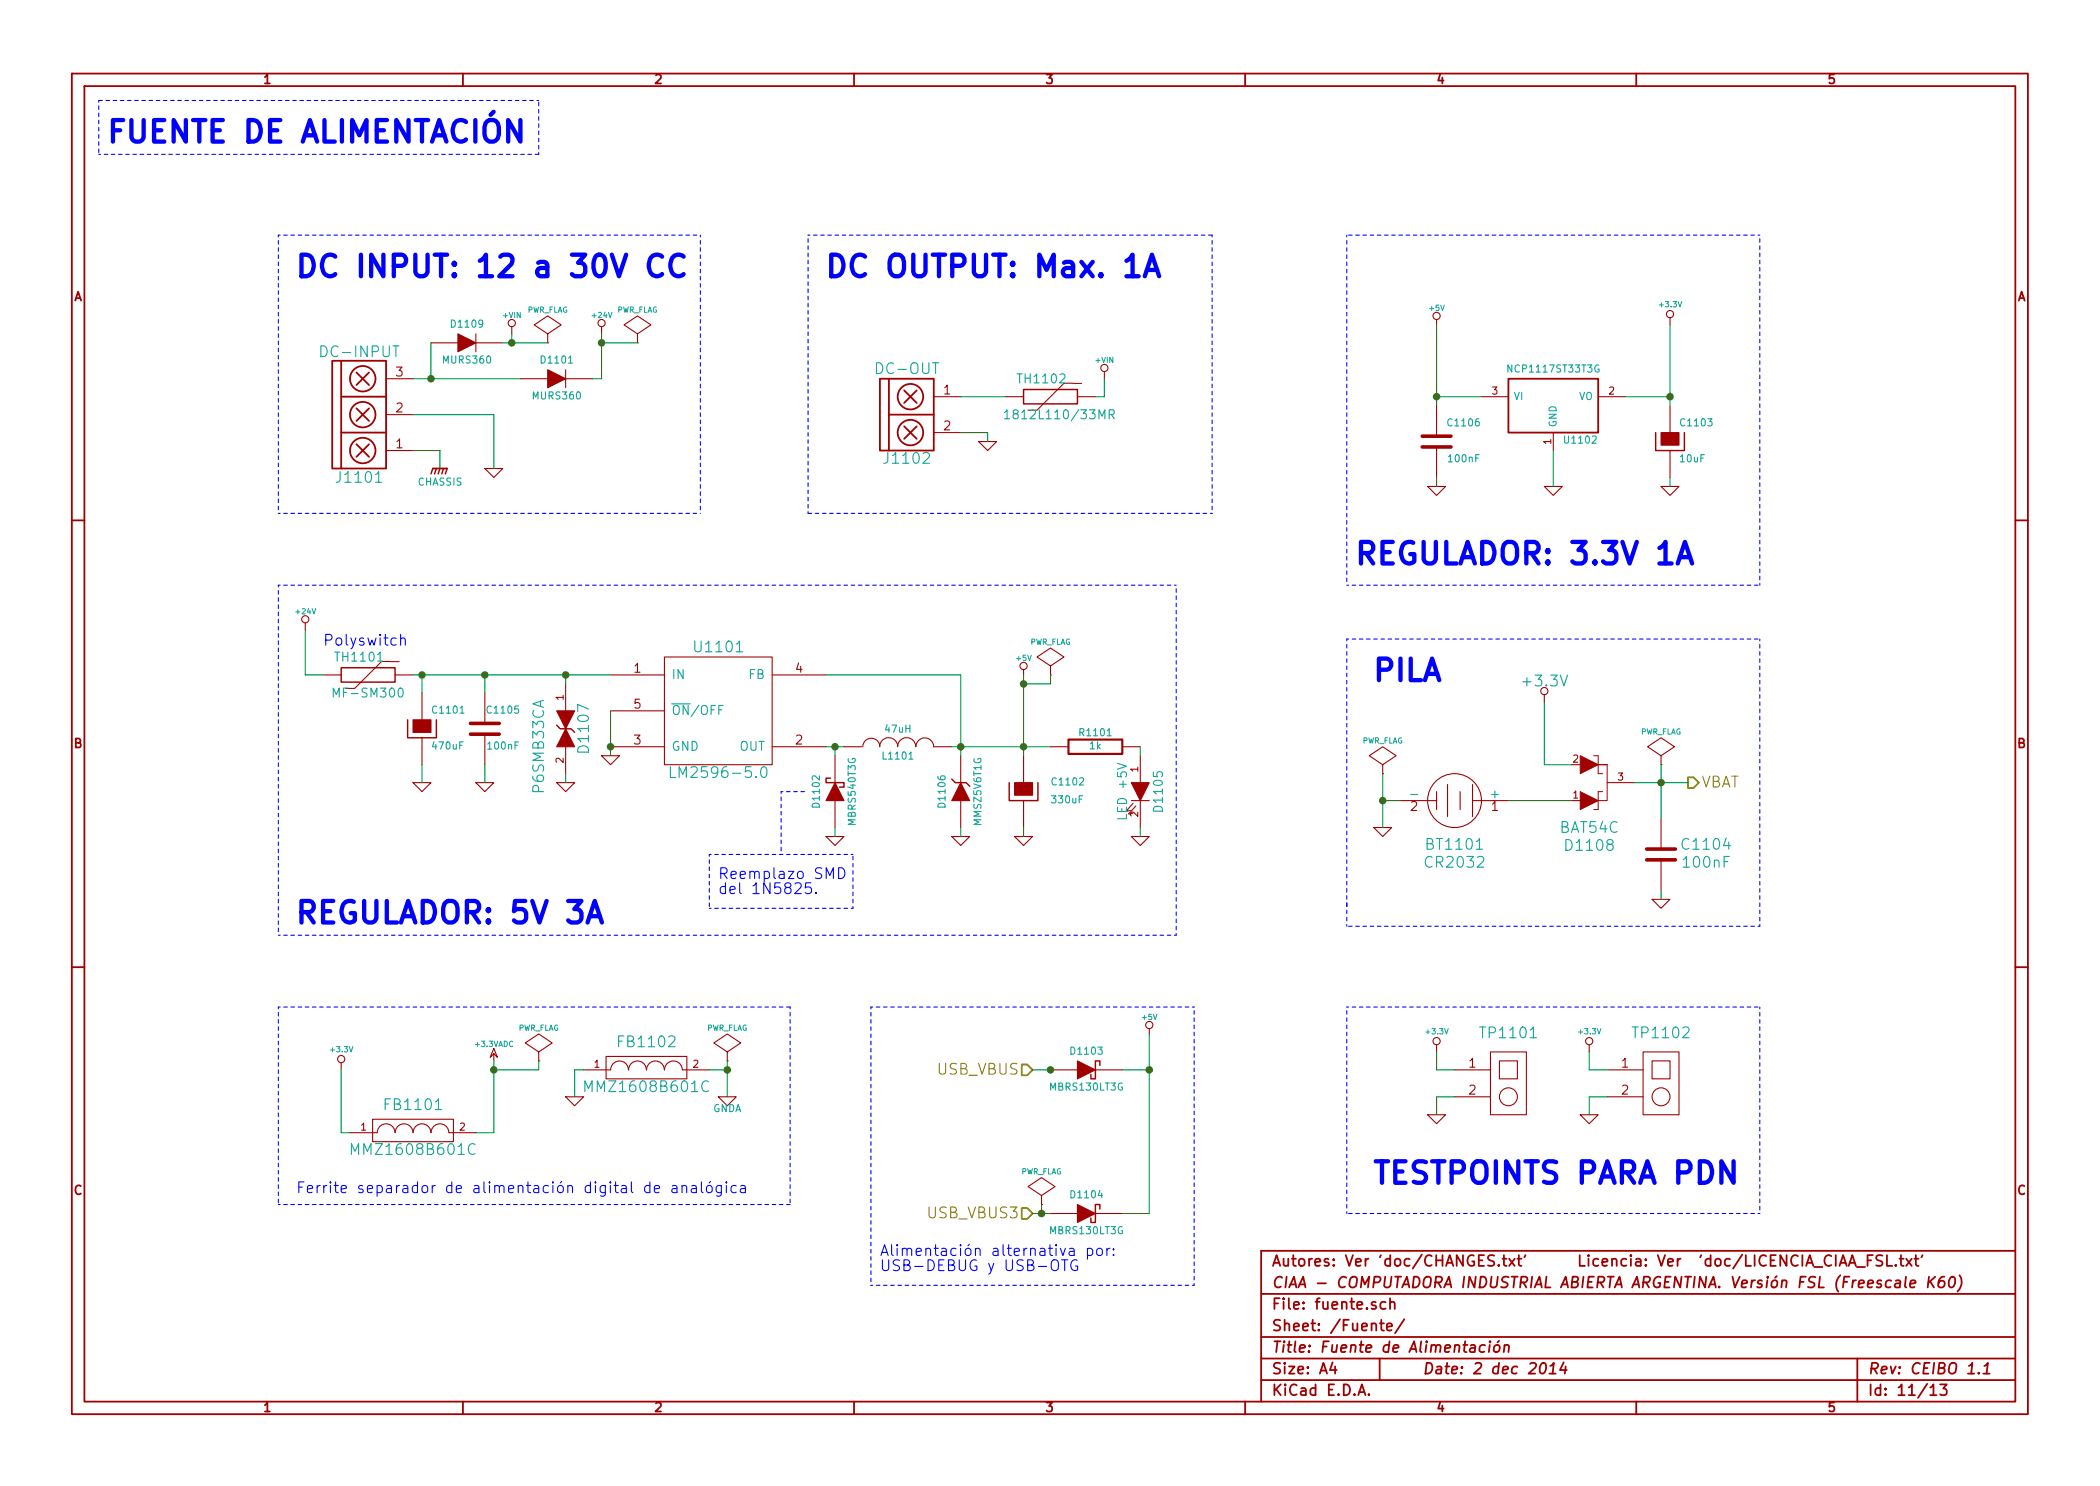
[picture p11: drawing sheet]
EESchema Schematic File Version 2
LIBS:CIAAK60LIB
EELAYER 27 0
EELAYER END
$Descr A4 11693 8268
encoding utf-8
Sheet 11 13
Title "Fuente de Alimentación"
Date "2 dec 2014"
Rev "CEIBO 1.1"
Comp "CIAA - COMPUTADORA INDUSTRIAL ABIERTA ARGENTINA. Versión FSL (Freescale K60)"
Comment1 "Autores: Ver 'doc/CHANGES.txt'      Licencia: Ver  'doc/LICENCIA_CIAA_FSL.txt'"
Comment2 ""
Comment3 ""
Comment4 ""
$EndDescr
$Comp
L LM2596-5.0 U1101
U 1 1
P 4000 3950
F 0 "U1101" H 4000 4300 60  0000 C CNN
F 1 "LM2596-5.0" H 4000 3600 60  0000 C CNN
F 2 "LM2596" H 4000 3950 60  0001 C CNN
F 3 "~" H 4000 3950 60  0000 C CNN
F 4 "IC REG BUCK 5V 3A TO263-5" H 4000 3950 60  0001 C CNN "Descripcion"
F 5 "Texas Instruments" H 4000 3950 60  0001 C CNN "Fabricante"
F 6 "LM2596SX-5.0/NOPB" H 4000 3950 60  0001 C CNN "Nro. parte"
F 7 "../datasheets/ic/lm2596.pdf" H 4000 3950 60  0001 C CNN "Path datasheet"
F 8 "LM2596SX-5.0/NOPBCT-ND" H 4000 3950 60  0001 C CNN "Digikey/Mouser"
F 9 "TO-263-6, D²Pak (5 Leads + Tab), TO-263BA" H 4000 3950 60  0001 C CNN "Footprint estandar"
	1    4000 3950
	1    0    0    -1  
$EndComp
$Comp
L CAPAPOL C1101
U 1 1
P 2350 4050
F 0 "C1101" H 2400 4150 40  0000 L CNN
F 1 "470uF" H 2400 3950 40  0000 L CNN
F 2 "c_elec_10x13_5" H 2450 3900 30  0001 C CNN
F 3 "~" H 2350 4050 300 0000 C CNN
F 4 "CAP ALUM 470UF 35V 20% SMD" H 2350 4050 60  0001 C CNN "Descripcion"
F 5 "Nichicon" H 2350 4050 60  0001 C CNN "Fabricante"
F 6 "UCL1V471MNL1GS" H 2350 4050 60  0001 C CNN "Nro. parte"
F 7 "~" H 2350 4050 60  0001 C CNN "Path datasheet"
F 8 "493-3961-1-ND" H 2350 4050 60  0001 C CNN "Digikey/Mouser"
	1    2350 4050
	1    0    0    -1  
$EndComp
$Comp
L GND #PWR0277
U 1 1
P 2750 2600
F 0 "#PWR0277" H 2750 2600 30  0001 C CNN
F 1 "GND" H 2750 2530 30  0001 C CNN
F 2 "" H 2750 2600 60  0000 C CNN
F 3 "" H 2750 2600 60  0000 C CNN
	1    2750 2600
	1    0    0    -1  
$EndComp
$Comp
L GND #PWR0278
U 1 1
P 2350 4350
F 0 "#PWR0278" H 2350 4350 30  0001 C CNN
F 1 "GND" H 2350 4280 30  0001 C CNN
F 2 "" H 2350 4350 60  0000 C CNN
F 3 "" H 2350 4350 60  0000 C CNN
	1    2350 4350
	1    0    0    -1  
$EndComp
$Comp
L GND #PWR0279
U 1 1
P 3400 4200
F 0 "#PWR0279" H 3400 4200 30  0001 C CNN
F 1 "GND" H 3400 4130 30  0001 C CNN
F 2 "" H 3400 4200 60  0000 C CNN
F 3 "" H 3400 4200 60  0000 C CNN
	1    3400 4200
	1    0    0    -1  
$EndComp
$Comp
L INDUCTOR L1101
U 1 1
P 5000 4150
F 0 "L1101" V 4950 4150 40  0000 C CNN
F 1 "47uH" V 5100 4150 40  0000 C CNN
F 2 "L_10x9.8_SMD" H 5000 4150 60  0001 C CNN
F 3 "~" H 5000 4150 60  0000 C CNN
F 4 "INDUCTOR POWER SHIELD 47UH SMD" H 5000 4150 60  0001 C CNN "Descripcion"
F 5 "Bourns Inc." H 5000 4150 60  0001 C CNN "Fabricante"
F 6 "SRN1060-470M" H 5000 4150 60  0001 C CNN "Nro. parte"
F 7 "~" H 5000 4150 60  0001 C CNN "Path datasheet"
F 8 "SRN1060-470MCT-ND" H 5000 4150 60  0001 C CNN "Digikey/Mouser"
F 9 "~" H 5000 4150 60  0001 C CNN "Footprint estandar"
	1    5000 4150
	0    -1   -1   0   
$EndComp
$Comp
L DIODE D1101
U 1 1
P 3100 2100
F 0 "D1101" H 3100 2200 40  0000 C CNN
F 1 "MURS360" H 3100 2000 40  0000 C CNN
F 2 "DO-214AB_SMC" H 3100 2100 60  0001 C CNN
F 3 "~" H 3100 2100 60  0001 C CNN
F 4 "DIODE ULTRAFAST 600V 3A SMC" H 3100 2100 60  0001 C CNN "Descripcion"
F 5 "ON Semiconductor" H 3100 2100 60  0001 C CNN "Fabricante"
F 6 "MURS360T3G" H 3100 2100 60  0001 C CNN "Nro. parte"
F 7 "../datasheet/passive/diode/MURS320T3-D.pdf" H 3100 2100 60  0001 C CNN "Path datasheet"
F 8 "MURS360T3GOSCT-ND" H 3100 2100 60  0001 C CNN "Digikey/Mouser"
F 9 "DO-214AB, SMC" H 3100 2100 60  0001 C CNN "Footprint estandar"
	1    3100 2100
	1    0    0    -1  
$EndComp
$Comp
L DIODESCH D1102
U 1 1
P 4650 4400
F 0 "D1102" H 4650 4500 40  0000 C CNN
F 1 "MBRS540T3G" H 4650 4300 40  0000 C CNN
F 2 "DO-214AB_SMC" H 4650 4400 60  0001 C CNN
F 3 "~" H 4650 4400 60  0000 C CNN
F 4 "DIODE SCHOTTKY 40V 5A SMC" H 4650 4400 60  0001 C CNN "Descripcion"
F 5 "ON Semiconductor" H 4650 4400 60  0001 C CNN "Fabricante"
F 6 "MBRS540T3G" H 4650 4400 60  0001 C CNN "Nro. parte"
F 7 "../datasheets/passive/diode/MBRS540T3-D.pdf" H 4650 4400 60  0001 C CNN "Path datasheet"
F 8 "MBRS540T3GOSCT-ND" H 4650 4400 60  0001 C CNN "Digikey/Mouser"
F 9 "DO-214AB, SMC" H 4650 4400 60  0001 C CNN "Footprint estandar"
	1    4650 4400
	0    -1   -1   0   
$EndComp
$Comp
L GND #PWR0280
U 1 1
P 4650 4650
F 0 "#PWR0280" H 4650 4650 30  0001 C CNN
F 1 "GND" H 4650 4580 30  0001 C CNN
F 2 "" H 4650 4650 60  0000 C CNN
F 3 "" H 4650 4650 60  0000 C CNN
	1    4650 4650
	1    0    0    -1  
$EndComp
$Comp
L CAPAPOL C1102
U 1 1
P 5700 4400
F 0 "C1102" H 5850 4450 40  0000 L CNN
F 1 "330uF" H 5850 4350 40  0000 L CNN
F 2 "c_elec_8x10" H 5800 4250 30  0001 C CNN
F 3 "~" H 5700 4400 300 0000 C CNN
F 4 "CAP ALUM 330UF 25V 20% SMD" H 5700 4400 60  0001 C CNN "Descripcion"
F 5 "Nichicon" H 5700 4400 60  0001 C CNN "Fabricante"
F 6 "UCW1E331MNL1GS" H 5700 4400 60  0001 C CNN "Nro. parte"
F 7 "~" H 5700 4400 60  0001 C CNN "Path datasheet"
F 8 "493-9422-1-ND" H 5700 4400 60  0001 C CNN "Digikey/Mouser"
	1    5700 4400
	1    0    0    -1  
$EndComp
$Comp
L GND #PWR0281
U 1 1
P 5700 4650
F 0 "#PWR0281" H 5700 4650 30  0001 C CNN
F 1 "GND" H 5700 4580 30  0001 C CNN
F 2 "" H 5700 4650 60  0000 C CNN
F 3 "" H 5700 4650 60  0000 C CNN
	1    5700 4650
	1    0    0    -1  
$EndComp
$Comp
L GND #PWR0282
U 1 1
P 8650 2700
F 0 "#PWR0282" H 8650 2700 30  0001 C CNN
F 1 "GND" H 8650 2630 30  0001 C CNN
F 2 "" H 8650 2700 60  0000 C CNN
F 3 "" H 8650 2700 60  0000 C CNN
	1    8650 2700
	1    0    0    -1  
$EndComp
$Comp
L CAPAPOL C1103
U 1 1
P 9300 2450
F 0 "C1103" H 9350 2550 40  0000 L CNN
F 1 "10uF" H 9350 2350 40  0000 L CNN
F 2 "c_1206POL" H 9400 2300 30  0001 C CNN
F 3 "~" H 9300 2450 300 0000 C CNN
F 4 "CAP TANT 10UF 6.3V 10% 1206" H 9300 2450 60  0001 C CNN "Descripcion"
F 5 "Kemet" H 9300 2450 60  0001 C CNN "Fabricante"
F 6 "T491A106K006AT7280" H 9300 2450 60  0001 C CNN "Nro. parte"
F 7 "../datasheets/passive/Capacitores/KEM_TC111_SPACE.pdf" H 9300 2450 60  0001 C CNN "Path datasheet"
F 8 "399-10116-1-ND" H 9300 2450 60  0001 C CNN "Digikey/Mouser"
F 9 "1206" H 9300 2450 60  0001 C CNN "Footprint estandar"
	1    9300 2450
	1    0    0    -1  
$EndComp
$Comp
L GND #PWR0283
U 1 1
P 9300 2700
F 0 "#PWR0283" H 9300 2700 30  0001 C CNN
F 1 "GND" H 9300 2630 30  0001 C CNN
F 2 "" H 9300 2700 60  0000 C CNN
F 3 "" H 9300 2700 60  0000 C CNN
	1    9300 2700
	1    0    0    -1  
$EndComp
Text HLabel 5750 6750 0    60   Input ~ 0
USB_VBUS3
$Comp
L DIODESCH D1104
U 1 1
P 6050 6750
F 0 "D1104" H 6050 6850 40  0000 C CNN
F 1 "MBRS130LT3G" H 6050 6650 40  0000 C CNN
F 2 "DO-214AA_SMB" H 6050 6750 60  0001 C CNN
F 3 "~" H 6050 6750 60  0000 C CNN
F 4 "DIODE SCHOTTKY 30V 2A SMB" H 6050 6750 60  0001 C CNN "Descripcion"
F 5 "ON Semiconductor" H 6050 6750 60  0001 C CNN "Fabricante"
F 6 "MBRS130LT3G" H 6050 6750 60  0001 C CNN "Nro. parte"
F 7 "../datasheets/passive/diode/MBRS130LT3-D.pdf" H 6050 6750 60  0001 C CNN "Path datasheet"
F 8 "MBRS130LT3GOSCT-ND" H 6050 6750 60  0001 C CNN "Digikey/Mouser"
F 9 "DO-214AA, SMB" H 6050 6750 60  0001 C CNN "Footprint estandar"
	1    6050 6750
	1    0    0    -1  
$EndComp
$Comp
L GND #PWR0284
U 1 1
P 3150 4350
F 0 "#PWR0284" H 3150 4350 30  0001 C CNN
F 1 "GND" H 3150 4280 30  0001 C CNN
F 2 "" H 3150 4350 60  0000 C CNN
F 3 "" H 3150 4350 60  0000 C CNN
	1    3150 4350
	1    0    0    -1  
$EndComp
$Comp
L THERMISTOR TH1101
U 1 1
P 2050 3750
F 0 "TH1101" V 2150 3800 50  0000 C CNN
F 1 "MF-SM300" V 1950 3750 50  0000 C CNN
F 2 "MF-SM300" H 2050 3750 60  0001 C CNN
F 3 "~" H 2050 3750 60  0000 C CNN
F 4 "FUSE RESETTABLE 3.0A HOLD SMD" H 2050 3750 60  0001 C CNN "Descripcion"
F 5 "Bourns Inc." H 2050 3750 60  0001 C CNN "Fabricante"
F 6 "MF-SM300-2" H 2050 3750 60  0001 C CNN "Nro. parte"
F 7 "../datasheet/passive/protect/mfsm.pdf" H 2050 3750 60  0001 C CNN "Path datasheet"
F 8 "MF-SM300-2CT-ND" H 2050 3750 60  0001 C CNN "Digikey/Mouser"
F 9 "~" H 2050 3750 60  0001 C CNN "Footprint estandar"
	1    2050 3750
	0    -1   -1   0   
$EndComp
$Comp
L TVS D1107
U 1 1
P 3150 4050
F 0 "D1107" H 3150 4150 60  0000 C CNN
F 1 "P6SMB33CA" H 3250 3900 60  0000 C CNN
F 2 "DO-214AA_SMB" H 3150 4050 60  0001 C CNN
F 3 "~" H 3150 4050 60  0000 C CNN
F 4 "TVS DIODE 28.2VWM 45.7VC SMB" H 3150 4050 60  0001 C CNN "Descripcion"
F 5 "Vishay Semiconductor Diodes Division" H 3150 4050 60  0001 C CNN "Fabricante"
F 6 "P6SMB33CA-E3/52" H 3150 4050 60  0001 C CNN "Nro. parte"
F 7 "../datasheets/passive/protect/P6SMB_Series.pdf" H 3150 4050 60  0001 C CNN "Path datasheet"
F 8 "P6SMB33CA-E3/52GICT-ND" H 3150 4050 60  0001 C CNN "Digikey/Mouser"
F 9 "DO-214AA, SMB" H 3150 4050 60  0001 C CNN "Footprint estandar"
	1    3150 4050
	0    1    1    0   
$EndComp
$Comp
L LED D1105
U 1 1
P 6350 4400
F 0 "D1105" H 6350 4500 50  0000 C CNN
F 1 "LED +5V" H 6350 4300 50  0000 C CNN
F 2 "LED-0603" H 6350 4400 60  0001 C CNN
F 3 "~" H 6350 4400 60  0000 C CNN
F 4 "LED ALG RED WTR CLR 0603 SMD" H 6350 4400 60  0001 C CNN "Descripcion"
F 5 "Everlight Electronics Co Ltd" H 6350 4400 60  0001 C CNN "Fabricante"
F 6 "QTLP600C7TR" H 6350 4400 60  0001 C CNN "Nro. parte"
F 7 "../datasheets/passive/ds300084.pdf" H 6350 4400 60  0001 C CNN "Path datasheet"
F 8 "1080-1400-1-ND" H 6350 4400 60  0001 C CNN "Digikey/Mouser"
F 9 "0603" H 6350 4400 60  0001 C CNN "Footprint estandar"
	1    6350 4400
	0    1    1    0   
$EndComp
$Comp
L R R1101
U 1 1
P 6100 4150
F 0 "R1101" V 6180 4150 40  0000 C CNN
F 1 "1k" V 6107 4151 40  0000 C CNN
F 2 "r_0603" V 6030 4150 30  0001 C CNN
F 3 "~" H 6100 4150 30  0000 C CNN
F 4 "RES 1.0K OHM 1/10W 5% 0603 SMD" H 6100 4150 60  0001 C CNN "Descripcion"
F 5 "Yageo" H 6100 4150 60  0001 C CNN "Fabricante"
F 6 "RC0603JR-071KL" H 6100 4150 60  0001 C CNN "Nro. parte"
F 7 "~" H 6100 4150 60  0001 C CNN "Path datasheet"
F 8 "311-1.0KGRCT-ND" H 6100 4150 60  0001 C CNN "Digikey/Mouser"
F 9 "0603" H 6100 4150 60  0001 C CNN "Footprint estandar"
	1    6100 4150
	0    -1   -1   0   
$EndComp
$Comp
L GND #PWR0285
U 1 1
P 6350 4650
F 0 "#PWR0285" H 6350 4650 30  0001 C CNN
F 1 "GND" H 6350 4580 30  0001 C CNN
F 2 "" H 6350 4650 60  0000 C CNN
F 3 "" H 6350 4650 60  0000 C CNN
	1    6350 4650
	1    0    0    -1  
$EndComp
Text Notes 1800 3600 0    60   ~ 0
Polyswitch
$Comp
L ZENER D1106
U 1 1
P 5350 4400
F 0 "D1106" H 5350 4500 40  0000 C CNN
F 1 "MMSZ5V6T1G" H 5350 4300 40  0000 C CNN
F 2 "SOD-123" H 5350 4400 60  0001 C CNN
F 3 "~" H 5350 4400 60  0000 C CNN
F 4 "DIODE ZENER 5.6V 500MW SOD123" H 5350 4400 60  0001 C CNN "Descripcion"
F 5 "ON Semiconductor" H 5350 4400 60  0001 C CNN "Fabricante"
F 6 "MMSZ5V6T1G" H 5350 4400 60  0001 C CNN "Nro. parte"
F 7 "../datasheets/passive/diode/MMSZ2V4T1-D.pdf" H 5350 4400 60  0001 C CNN "Path datasheet"
F 8 "MMSZ5V6T1GOSCT-ND" H 5350 4400 60  0001 C CNN "Digikey/Mouser"
F 9 "SOD-123" H 5350 4400 60  0001 C CNN "Footprint estandar"
	1    5350 4400
	0    -1   -1   0   
$EndComp
$Comp
L GND #PWR0286
U 1 1
P 5350 4650
F 0 "#PWR0286" H 5350 4650 30  0001 C CNN
F 1 "GND" H 5350 4580 30  0001 C CNN
F 2 "" H 5350 4650 60  0000 C CNN
F 3 "" H 5350 4650 60  0000 C CNN
	1    5350 4650
	1    0    0    -1  
$EndComp
$Comp
L FILTER FB1101
U 1 1
P 2300 6300
F 0 "FB1101" H 2300 6450 60  0000 C CNN
F 1 "MMZ1608B601C" H 2300 6200 60  0000 C CNN
F 2 "fb_0603" H 2300 6300 60  0001 C CNN
F 3 "~" H 2300 6300 60  0000 C CNN
F 4 "FERRITE CHIP 600 OHM 500MA 0603" H 2300 6300 60  0001 C CNN "Descripcion"
F 5 "TDK Corporation" H 2300 6300 60  0001 C CNN "Fabricante"
F 6 "MMZ1608B601C" H 2300 6300 60  0001 C CNN "Nro. parte"
F 7 "~" H 2300 6300 60  0001 C CNN "Path datasheet"
F 8 "445-2166-1-ND" H 2300 6300 60  0001 C CNN "Digikey/Mouser"
F 9 "0603" H 2300 6300 60  0001 C CNN "Footprint estandar"
	1    2300 6300
	1    0    0    -1  
$EndComp
$Comp
L +24V #PWR0287
U 1 1
P 3350 1850
F 0 "#PWR0287" H 3350 1800 20  0001 C CNN
F 1 "+24V" H 3350 1950 30  0000 C CNN
F 2 "" H 3350 1850 60  0000 C CNN
F 3 "" H 3350 1850 60  0000 C CNN
	1    3350 1850
	1    0    0    -1  
$EndComp
$Comp
L +5V #PWR0288
U 1 1
P 5700 3750
F 0 "#PWR0288" H 5700 3840 20  0001 C CNN
F 1 "+5V" H 5700 3840 30  0000 C CNN
F 2 "" H 5700 3750 60  0000 C CNN
F 3 "" H 5700 3750 60  0000 C CNN
	1    5700 3750
	1    0    0    -1  
$EndComp
$Comp
L +3.3V #PWR0289
U 1 1
P 9300 1800
F 0 "#PWR0289" H 9300 1760 30  0001 C CNN
F 1 "+3.3V" H 9300 1910 30  0000 C CNN
F 2 "" H 9300 1800 60  0000 C CNN
F 3 "" H 9300 1800 60  0000 C CNN
	1    9300 1800
	1    0    0    -1  
$EndComp
$Comp
L +3.3VADC #PWR0290
U 1 1
P 2750 5900
F 0 "#PWR0290" H 2750 6020 20  0001 C CNN
F 1 "+3.3VADC" H 2750 5990 30  0000 C CNN
F 2 "" H 2750 5900 60  0000 C CNN
F 3 "" H 2750 5900 60  0000 C CNN
	1    2750 5900
	1    0    0    -1  
$EndComp
$Comp
L FILTER FB1102
U 1 1
P 3600 5950
F 0 "FB1102" H 3600 6100 60  0000 C CNN
F 1 "MMZ1608B601C" H 3600 5850 60  0000 C CNN
F 2 "fb_0603" H 3600 5950 60  0001 C CNN
F 3 "~" H 3600 5950 60  0001 C CNN
F 4 "FERRITE CHIP 600 OHM 500MA 0603" H 3600 5950 60  0001 C CNN "Descripcion"
F 5 "TDK Corporation" H 3600 5950 60  0001 C CNN "Fabricante"
F 6 "MMZ1608B601C" H 3600 5950 60  0001 C CNN "Nro. parte"
F 7 "~" H 3600 5950 60  0001 C CNN "Path datasheet"
F 8 "445-2166-1-ND" H 3600 5950 60  0001 C CNN "Digikey/Mouser"
F 9 "0603" H 3600 5950 60  0001 C CNN "Footprint estandar"
	1    3600 5950
	1    0    0    -1  
$EndComp
$Comp
L GND #PWR0291
U 1 1
P 3200 6100
F 0 "#PWR0291" H 3200 6100 30  0001 C CNN
F 1 "GND" H 3200 6030 30  0001 C CNN
F 2 "" H 3200 6100 60  0000 C CNN
F 3 "" H 3200 6100 60  0000 C CNN
	1    3200 6100
	1    0    0    -1  
$EndComp
$Comp
L GNDA #PWR0292
U 1 1
P 4050 6100
F 0 "#PWR0292" H 4050 6100 40  0001 C CNN
F 1 "GNDA" H 4050 6030 40  0000 C CNN
F 2 "" H 4050 6100 60  0000 C CNN
F 3 "" H 4050 6100 60  0000 C CNN
	1    4050 6100
	1    0    0    -1  
$EndComp
$Comp
L PWR_FLAG #FLG0293
U 1 1
P 5850 3750
F 0 "#FLG0293" H 5850 3845 30  0001 C CNN
F 1 "PWR_FLAG" H 5850 3930 30  0000 C CNN
F 2 "" H 5850 3750 60  0000 C CNN
F 3 "" H 5850 3750 60  0000 C CNN
	1    5850 3750
	1    0    0    -1  
$EndComp
$Comp
L PWR_FLAG #FLG0294
U 1 1
P 3000 5900
F 0 "#FLG0294" H 3000 5995 30  0001 C CNN
F 1 "PWR_FLAG" H 3000 6080 30  0000 C CNN
F 2 "" H 3000 5900 60  0000 C CNN
F 3 "" H 3000 5900 60  0000 C CNN
	1    3000 5900
	1    0    0    -1  
$EndComp
$Comp
L PWR_FLAG #FLG0295
U 1 1
P 4050 5900
F 0 "#FLG0295" H 4050 5995 30  0001 C CNN
F 1 "PWR_FLAG" H 4050 6080 30  0000 C CNN
F 2 "" H 4050 5900 60  0000 C CNN
F 3 "" H 4050 5900 60  0000 C CNN
	1    4050 5900
	1    0    0    -1  
$EndComp
$Comp
L PWR_FLAG #FLG0296
U 1 1
P 3550 1900
F 0 "#FLG0296" H 3550 1995 30  0001 C CNN
F 1 "PWR_FLAG" H 3550 2080 30  0000 C CNN
F 2 "" H 3550 1900 60  0000 C CNN
F 3 "" H 3550 1900 60  0000 C CNN
	1    3550 1900
	1    0    0    -1  
$EndComp
$Comp
L PWR_FLAG #FLG0297
U 1 1
P 5800 6700
F 0 "#FLG0297" H 5800 6795 30  0001 C CNN
F 1 "PWR_FLAG" H 5800 6880 30  0000 C CNN
F 2 "" H 5800 6700 60  0000 C CNN
F 3 "" H 5800 6700 60  0000 C CNN
	1    5800 6700
	1    0    0    -1  
$EndComp
Text HLabel 5750 5950 0    60   Input ~ 0
USB_VBUS
$Comp
L DIODESCH D1103
U 1 1
P 6050 5950
F 0 "D1103" H 6050 6050 40  0000 C CNN
F 1 "MBRS130LT3G" H 6050 5850 40  0000 C CNN
F 2 "DO-214AA_SMB" H 6050 5950 60  0001 C CNN
F 3 "~" H 6050 5950 60  0000 C CNN
F 4 "DIODE SCHOTTKY 30V 2A SMB" H 6050 5950 60  0001 C CNN "Descripcion"
F 5 "ON Semiconductor" H 6050 5950 60  0001 C CNN "Fabricante"
F 6 "MBRS130LT3G" H 6050 5950 60  0001 C CNN "Nro. parte"
F 7 "../datasheets/passive/diode/MBRS130LT3-D.pdf" H 6050 5950 60  0001 C CNN "Path datasheet"
F 8 "MBRS130LT3GOSCT-ND" H 6050 5950 60  0001 C CNN "Digikey/Mouser"
F 9 "DO-214AA, SMB" H 6050 5950 60  0001 C CNN "Footprint estandar"
	1    6050 5950
	1    0    0    -1  
$EndComp
Text Notes 4000 4900 0    60   ~ 0
Reemplazo SMD \ndel 1N5825.
Text Notes 1650 6650 0    60   ~ 0
Ferrite separador de alimentación digital de analógica
$Comp
L NCP1117ST50T3G U1102
U 1 1
P 8650 2250
F 0 "U1102" H 8800 2054 40  0000 C CNN
F 1 "NCP1117ST33T3G" H 8650 2450 40  0000 C CNN
F 2 "SOT-223" H 8650 2250 60  0001 C CNN
F 3 "~" H 8650 2250 60  0000 C CNN
F 4 "IC REG LDO 3.3V 1A SOT223" H 8650 2250 60  0001 C CNN "Descripcion"
F 5 "ON Semiconductor" H 8650 2250 60  0001 C CNN "Fabricante"
F 6 "NCP1117ST33T3G" H 8650 2250 60  0001 C CNN "Nro. parte"
F 7 "../datasheets/ic/NCP1117-D.pdf" H 8650 2250 60  0001 C CNN "Path datasheet"
F 8 "NCP1117ST33T3GOSCT-ND" H 8650 2250 60  0001 C CNN "Digikey/Mouser"
F 9 "SOT-223" H 8650 2250 60  0001 C CNN "Footprint estandar"
	1    8650 2250
	1    0    0    -1  
$EndComp
Text Notes 600  800  0    120  ~ 24
FUENTE DE ALIMENTACIÓN
Text Notes 1650 1550 0    120  ~ 24
DC INPUT: 12 a 30V CC
$Comp
L +24V #PWR0298
U 1 1
P 1700 3500
F 0 "#PWR0298" H 1700 3450 20  0001 C CNN
F 1 "+24V" H 1700 3600 30  0000 C CNN
F 2 "" H 1700 3500 60  0000 C CNN
F 3 "" H 1700 3500 60  0000 C CNN
	1    1700 3500
	1    0    0    -1  
$EndComp
Text Notes 1650 5150 0    120  ~ 24
REGULADOR: 5V 3A
$Comp
L +5V #PWR0299
U 1 1
P 8000 1800
F 0 "#PWR0299" H 8000 1890 20  0001 C CNN
F 1 "+5V" H 8000 1890 30  0000 C CNN
F 2 "" H 8000 1800 60  0000 C CNN
F 3 "" H 8000 1800 60  0000 C CNN
	1    8000 1800
	1    0    0    -1  
$EndComp
Text Notes 7550 3150 0    120  ~ 24
REGULADOR: 3.3V 1A
$Comp
L +3.3V #PWR0300
U 1 1
P 1900 5950
F 0 "#PWR0300" H 1900 5910 30  0001 C CNN
F 1 "+3.3V" H 1900 6060 30  0000 C CNN
F 2 "" H 1900 5950 60  0000 C CNN
F 3 "" H 1900 5950 60  0000 C CNN
	1    1900 5950
	1    0    0    -1  
$EndComp
$Comp
L +5V #PWR0301
U 1 1
P 6400 5750
F 0 "#PWR0301" H 6400 5840 20  0001 C CNN
F 1 "+5V" H 6400 5840 30  0000 C CNN
F 2 "" H 6400 5750 60  0000 C CNN
F 3 "" H 6400 5750 60  0000 C CNN
	1    6400 5750
	1    0    0    -1  
$EndComp
Text Notes 4900 7000 0    60   ~ 0
Alimentación alternativa por: \nUSB-DEBUG y USB-OTG
$Comp
L BATTERY BT1101
U 1 1
P 8100 4450
F 0 "BT1101" H 8100 4200 60  0000 C CNN
F 1 "CR2032" H 8100 4100 60  0000 C CNN
F 2 "2032batPTH" H 8100 4450 60  0001 C CNN
F 3 "~" H 8100 4450 60  0000 C CNN
F 4 "HOLDER BATTERY FOR 2032 CELL" H 8100 4450 60  0001 C CNN "Descripcion"
F 5 "MPD" H 8100 4450 60  0001 C CNN "Fabricante"
F 6 "BH32T-C" H 8100 4450 60  0001 C CNN "Nro. parte"
F 7 "../datasheets/connectors/BH32T-C.pdf" H 8100 4450 60  0001 C CNN "Path datasheet"
F 8 "BH32T-C-ND" H 8100 4450 60  0001 C CNN "Digikey/Mouser"
F 9 "~" H 8100 4450 60  0001 C CNN "Footprint estandar"
	1    8100 4450
	-1   0    0    -1  
$EndComp
$Comp
L BAT54_C D1108
U 1 1
P 8900 4350
F 0 "D1108" H 8850 4700 60  0000 C CNN
F 1 "BAT54C" H 8850 4600 60  0000 C CNN
F 2 "SOT-23" H 8750 4550 60  0001 C CNN
F 3 "~" H 8750 4550 60  0000 C CNN
F 4 "DIODE SCHOTTKY 30V 200MA" H 8900 4350 60  0001 C CNN "Descripcion"
F 5 "Fairchild Semiconductor" H 8900 4350 60  0001 C CNN "Fabricante"
F 6 "BAT54" H 8900 4350 60  0001 C CNN "Nro. parte"
F 7 "~" H 8900 4350 60  0001 C CNN "Path datasheet"
F 8 "BAT54FSCT-ND" H 8900 4350 60  0001 C CNN "Digikey/Mouser"
F 9 "SOT23-3" H 8900 4350 60  0001 C CNN "Footprint estandar"
	1    8900 4350
	1    0    0    1   
$EndComp
$Comp
L GND #PWR0302
U 1 1
P 7700 4600
F 0 "#PWR0302" H 7700 4600 30  0001 C CNN
F 1 "GND" H 7700 4530 30  0001 C CNN
F 2 "" H 7700 4600 60  0000 C CNN
F 3 "" H 7700 4600 60  0000 C CNN
	1    7700 4600
	1    0    0    -1  
$EndComp
$Comp
L GND #PWR0303
U 1 1
P 9250 5000
F 0 "#PWR0303" H 9250 5000 30  0001 C CNN
F 1 "GND" H 9250 4930 30  0001 C CNN
F 2 "" H 9250 5000 60  0000 C CNN
F 3 "" H 9250 5000 60  0000 C CNN
	1    9250 5000
	1    0    0    -1  
$EndComp
$Comp
L +3.3V #PWR0304
U 1 1
P 8600 3900
F 0 "#PWR0304" H 8600 3860 30  0001 C CNN
F 1 "+3.3V" H 8600 4010 60  0000 C CNN
F 2 "" H 8600 3900 60  0000 C CNN
F 3 "" H 8600 3900 60  0000 C CNN
	1    8600 3900
	1    0    0    -1  
$EndComp
$Comp
L C C1104
U 1 1
P 9250 4750
F 0 "C1104" H 9500 4800 60  0000 C CNN
F 1 "100nF" H 9500 4700 60  0000 C CNN
F 2 "c_0603" H 9250 4750 60  0001 C CNN
F 3 "~" H 9250 4750 60  0000 C CNN
F 4 "CAP CER 0,1UF 16V 10% X7R" H 9250 4750 60  0001 C CNN "Descripcion"
F 5 "Kemet" H 9250 4750 60  0001 C CNN "Fabricante"
F 6 "C0603C104K4RACTU" H 9250 4750 60  0001 C CNN "Nro. parte"
F 7 "~" H 9250 4750 60  0001 C CNN "Path datasheet"
F 8 "399-1096-1-ND" H 9250 4750 60  0001 C CNN "Digikey/Mouser"
F 9 "0603" H 9250 4750 60  0001 C CNN "Footprint estandar"
	1    9250 4750
	1    0    0    -1  
$EndComp
Text Notes 7650 3800 0    120  ~ 24
PILA
Text HLabel 9400 4350 2    60   Output ~ 0
VBAT
$Comp
L PWR_FLAG #FLG0305
U 1 1
P 9250 4250
F 0 "#FLG0305" H 9250 4345 30  0001 C CNN
F 1 "PWR_FLAG" H 9250 4430 30  0000 C CNN
F 2 "~" H 9250 4250 60  0000 C CNN
F 3 "~" H 9250 4250 60  0000 C CNN
	1    9250 4250
	1    0    0    -1  
$EndComp
$Comp
L PWR_FLAG #FLG0306
U 1 1
P 7700 4300
F 0 "#FLG0306" H 7700 4395 30  0001 C CNN
F 1 "PWR_FLAG" H 7700 4480 30  0000 C CNN
F 2 "~" H 7700 4300 60  0000 C CNN
F 3 "~" H 7700 4300 60  0000 C CNN
	1    7700 4300
	1    0    0    -1  
$EndComp
$Comp
L DIODE D1109
U 1 1
P 2600 1900
F 0 "D1109" H 2600 2000 40  0000 C CNN
F 1 "MURS360" H 2600 1800 40  0000 C CNN
F 2 "DO-214AB_SMC" H 2600 1900 60  0001 C CNN
F 3 "~" H 2600 1900 60  0001 C CNN
F 4 "DIODE ULTRAFAST 600V 3A SMC" H 2600 1900 60  0001 C CNN "Descripcion"
F 5 "ON Semiconductor" H 2600 1900 60  0001 C CNN "Fabricante"
F 6 "MURS360T3G" H 2600 1900 60  0001 C CNN "Nro. parte"
F 7 "../datasheet/passive/diode/MURS320T3-D.pdf" H 2600 1900 60  0001 C CNN "Path datasheet"
F 8 "MURS360T3GOSCT-ND" H 2600 1900 60  0001 C CNN "Digikey/Mouser"
F 9 "DO-214AB, SMC" H 2600 1900 60  0001 C CNN "Footprint estandar"
	1    2600 1900
	1    0    0    -1  
$EndComp
$Comp
L +VIN #PWR0307
U 1 1
P 2850 1850
F 0 "#PWR0307" H 2850 1800 20  0001 C CNN
F 1 "+VIN" H 2850 1950 30  0000 C CNN
F 2 "~" H 2850 1850 60  0000 C CNN
F 3 "~" H 2850 1850 60  0000 C CNN
	1    2850 1850
	1    0    0    -1  
$EndComp
$Comp
L PWR_FLAG #FLG0308
U 1 1
P 3050 1900
F 0 "#FLG0308" H 3050 1995 30  0001 C CNN
F 1 "PWR_FLAG" H 3050 2080 30  0000 C CNN
F 2 "" H 3050 1900 60  0000 C CNN
F 3 "" H 3050 1900 60  0000 C CNN
	1    3050 1900
	1    0    0    -1  
$EndComp
Wire Wire Line
	3400 3950 3400 4200
Connection ~ 3400 4150
Wire Wire Line
	2300 3750 3400 3750
Wire Wire Line
	5350 3750 4600 3750
Wire Wire Line
	5700 3750 5700 4200
Connection ~ 5700 4150
Wire Wire Line
	8650 2500 8650 2700
Wire Wire Line
	9300 1800 9300 2250
Wire Wire Line
	5750 6750 5850 6750
Wire Wire Line
	6400 6750 6250 6750
Connection ~ 3150 3750
Connection ~ 5350 4150
Wire Wire Line
	2300 2100 2900 2100
Wire Wire Line
	6350 4150 6350 4200
Wire Wire Line
	6350 4600 6350 4650
Wire Wire Line
	2750 6300 2650 6300
Wire Wire Line
	2750 5900 2750 6300
Wire Wire Line
	3200 5950 3250 5950
Wire Wire Line
	4050 5900 4050 6100
Wire Wire Line
	4050 5950 3950 5950
Wire Wire Line
	5850 3750 5850 3800
Wire Wire Line
	5850 3800 5700 3800
Connection ~ 5700 3800
Wire Wire Line
	3000 5900 3000 5950
Wire Wire Line
	3000 5950 2750 5950
Connection ~ 2750 5950
Connection ~ 4050 5950
Wire Wire Line
	3200 5950 3200 6100
Connection ~ 3350 1900
Wire Wire Line
	5800 6700 5800 6750
Connection ~ 5800 6750
Wire Wire Line
	6250 5950 6400 5950
Wire Wire Line
	5750 5950 5850 5950
Connection ~ 5850 5950
Connection ~ 2350 3750
Wire Notes Line
	4400 5600 4400 6700
Wire Notes Line
	1550 5600 4400 5600
Wire Notes Line
	550  550  550  850 
Wire Notes Line
	550  850  3000 850 
Wire Notes Line
	3000 850  3000 550 
Wire Notes Line
	3000 550  550  550 
Wire Notes Line
	4350 4400 4500 4400
Wire Notes Line
	3950 4750 3950 5050
Wire Notes Line
	3950 5050 4750 5050
Wire Notes Line
	4750 5050 4750 4750
Wire Notes Line
	4750 4750 3950 4750
Wire Notes Line
	4350 4400 4350 4750
Wire Wire Line
	5300 4150 5850 4150
Wire Wire Line
	5350 3750 5350 4200
Wire Wire Line
	3350 1850 3350 2100
Wire Wire Line
	3350 2100 3300 2100
Wire Notes Line
	1550 1300 1550 2850
Wire Notes Line
	1550 2850 3900 2850
Wire Notes Line
	1550 1300 3900 1300
Wire Wire Line
	1700 3500 1700 3750
Wire Wire Line
	1700 3750 1800 3750
Wire Notes Line
	1550 3250 6550 3250
Wire Notes Line
	1550 3250 1550 5200
Wire Notes Line
	1550 5200 6550 5200
Wire Notes Line
	6550 5200 6550 3250
Wire Wire Line
	8000 1800 8000 2250
Wire Notes Line
	7500 1300 7500 3250
Wire Notes Line
	7500 3250 9800 3250
Wire Notes Line
	9800 3250 9800 1300
Wire Notes Line
	9800 1300 7500 1300
Wire Wire Line
	1900 5950 1900 6300
Wire Wire Line
	1900 6300 1950 6300
Wire Notes Line
	1550 5600 1550 6700
Wire Notes Line
	1550 6700 4400 6700
Wire Wire Line
	6400 5750 6400 6750
Connection ~ 6400 5950
Wire Notes Line
	3900 1300 3900 2850
Wire Notes Line
	4850 5600 4850 7150
Wire Notes Line
	4850 7150 6650 7150
Wire Notes Line
	6650 7150 6650 5600
Wire Notes Line
	6650 5600 4850 5600
Connection ~ 9300 2200
Wire Wire Line
	7700 4300 7700 4600
Wire Wire Line
	9250 4950 9250 5000
Wire Wire Line
	8600 3900 8600 4250
Wire Wire Line
	9250 4250 9250 4550
Wire Notes Line
	7500 3550 7500 5050
Wire Notes Line
	7500 3550 9800 3550
Wire Notes Line
	9800 5150 7500 5150
Wire Notes Line
	7500 5150 7500 5000
Wire Wire Line
	9100 4350 9400 4350
Wire Wire Line
	8600 4250 8750 4250
Connection ~ 9250 4350
Wire Wire Line
	8750 4450 8400 4450
Wire Wire Line
	7800 4450 7700 4450
Wire Notes Line
	9800 3550 9800 5150
Connection ~ 7700 4450
Wire Wire Line
	2400 1900 2400 2100
Connection ~ 2400 2100
Wire Wire Line
	2800 1900 3050 1900
Wire Wire Line
	2850 1850 2850 1900
Connection ~ 2850 1900
Wire Wire Line
	3350 1900 3550 1900
Wire Wire Line
	4650 4650 4650 4600
Wire Wire Line
	5700 4650 5700 4600
Wire Wire Line
	2350 4250 2350 4350
Wire Wire Line
	4600 4150 4700 4150
Wire Wire Line
	4650 4200 4650 4150
Connection ~ 4650 4150
Wire Wire Line
	3150 4300 3150 4350
Wire Wire Line
	2350 3850 2350 3750
$Comp
L C C1105
U 1 1
P 2700 4050
F 0 "C1105" H 2800 4150 40  0000 C CNN
F 1 "100nF" H 2800 3950 40  0000 C CNN
F 2 "c_0603" H 2700 4050 60  0001 C CNN
F 3 "~" H 2700 4050 60  0000 C CNN
F 4 "CAP CER 0.1UF 50V 10% X7R 0603" H 2700 4050 60  0001 C CNN "Descripcion"
F 5 "Samsung" H 2700 4050 60  0001 C CNN "Fabricante"
F 6 "CL10B104KB8SFNC" H 2700 4050 60  0001 C CNN "Nro. parte"
F 7 "~" H 2700 4050 60  0001 C CNN "Path datasheet"
F 8 "1276-1936-1-ND" H 2700 4050 60  0001 C CNN "Digikey/Mouser"
F 9 "0603" H 2700 4050 60  0001 C CNN "Footprint estandar"
	1    2700 4050
	1    0    0    -1  
$EndComp
Wire Wire Line
	2700 3750 2700 3850
$Comp
L C C1106
U 1 1
P 8000 2450
F 0 "C1106" H 8150 2550 40  0000 C CNN
F 1 "100nF" H 8150 2350 40  0000 C CNN
F 2 "c_0603" H 8000 2450 60  0001 C CNN
F 3 "~" H 8000 2450 60  0000 C CNN
F 4 "CAP CER 0.1UF 16V 10% X7R" H 8000 2450 60  0001 C CNN "Descripcion"
F 5 "Kemet" H 8000 2450 60  0001 C CNN "Fabricante"
F 6 "C0603C104K4RACTU" H 8000 2450 60  0001 C CNN "Nro. parte"
F 7 "~" H 8000 2450 60  0001 C CNN "Path datasheet"
F 8 "399-1096-1-ND" H 8000 2450 60  0001 C CNN "Digikey/Mouser"
F 9 "0603" H 8000 2450 60  0001 C CNN "Footprint estandar"
	1    8000 2450
	1    0    0    -1  
$EndComp
$Comp
L GND #PWR0309
U 1 1
P 8000 2700
F 0 "#PWR0309" H 8000 2700 30  0001 C CNN
F 1 "GND" H 8000 2630 30  0001 C CNN
F 2 "" H 8000 2700 60  0000 C CNN
F 3 "" H 8000 2700 60  0000 C CNN
	1    8000 2700
	1    0    0    -1  
$EndComp
Wire Wire Line
	8000 2700 8000 2650
Connection ~ 8000 2200
Connection ~ 2700 3750
$Comp
L GND #PWR0310
U 1 1
P 2700 4350
F 0 "#PWR0310" H 2700 4350 30  0001 C CNN
F 1 "GND" H 2700 4280 30  0001 C CNN
F 2 "" H 2700 4350 60  0000 C CNN
F 3 "" H 2700 4350 60  0000 C CNN
	1    2700 4350
	1    0    0    -1  
$EndComp
Wire Wire Line
	2700 4350 2700 4250
Wire Wire Line
	3150 3800 3150 3750
Wire Wire Line
	9300 2700 9300 2650
Wire Wire Line
	8250 2200 8000 2200
Wire Wire Line
	9050 2200 9300 2200
Wire Wire Line
	5350 4600 5350 4650
$Comp
L TB_1X2 J1102
U 1 1
P 5000 2300
F 0 "J1102" H 5050 2050 60  0000 C CNN
F 1 "DC-OUT" H 5050 2550 60  0000 C CNN
F 2 "bornier2" H 4950 2350 60  0001 C CNN
F 3 "~" H 4950 2350 60  0000 C CNN
F 4 "BORNERA 5.08MM VERT 2 POS PCB" H 5000 2300 60  0001 C CNN "Descripcion"
F 5 "TE Connectivity" H 5000 2300 60  0001 C CNN "Fabricante"
F 6 "796949-2" H 5000 2300 60  0001 C CNN "Nro. parte"
F 7 "../datasheets/connectors/bornera_796949_2p.pdf" H 5000 2300 60  0001 C CNN "Path datasheet"
F 8 "571-7969492" H 5000 2300 60  0001 C CNN "Digikey/Mouser"
	1    5000 2300
	1    0    0    -1  
$EndComp
$Comp
L THERMISTOR TH1102
U 1 1
P 5850 2200
F 0 "TH1102" V 5950 2250 50  0000 C CNN
F 1 "1812L110/33MR" V 5750 2150 50  0000 C CNN
F 2 "ptc_1812" H 5850 2200 60  0001 C CNN
F 3 "~" H 5850 2200 60  0000 C CNN
F 4 "PTC RESETTABLE 33V 1.10A 1812L" H 5850 2200 60  0001 C CNN "Descripcion"
F 5 "Littelfuse Inc" H 5850 2200 60  0001 C CNN "Fabricante"
F 6 "1812L110/33MR" H 5850 2200 60  0001 C CNN "Nro. parte"
F 7 "../datasheets/passive/protect/Littelfuse_ptc_1812L.pdf" H 5850 2200 60  0001 C CNN "Path datasheet"
F 8 "F3486CT-ND" H 5850 2200 60  0001 C CNN "Digikey/Mouser"
F 9 "1812" H 5850 2200 60  0001 C CNN "Footprint estandar"
	1    5850 2200
	0    -1   -1   0   
$EndComp
$Comp
L +VIN #PWR0311
U 1 1
P 6150 2100
F 0 "#PWR0311" H 6150 2050 20  0001 C CNN
F 1 "+VIN" H 6150 2200 30  0000 C CNN
F 2 "~" H 6150 2100 60  0000 C CNN
F 3 "~" H 6150 2100 60  0000 C CNN
	1    6150 2100
	1    0    0    -1  
$EndComp
Wire Wire Line
	6150 2100 6150 2200
$Comp
L GND #PWR0312
U 1 1
P 5500 2450
F 0 "#PWR0312" H 5500 2450 30  0001 C CNN
F 1 "GND" H 5500 2380 30  0001 C CNN
F 2 "" H 5500 2450 60  0000 C CNN
F 3 "" H 5500 2450 60  0000 C CNN
	1    5500 2450
	1    0    0    -1  
$EndComp
Wire Wire Line
	5350 2200 5600 2200
Wire Wire Line
	5350 2400 5500 2400
Wire Wire Line
	5500 2400 5500 2450
Text Notes 4600 1550 0    120  ~ 24
DC OUTPUT: Max. 1A
Wire Wire Line
	6150 2200 6100 2200
Wire Notes Line
	4500 1300 6750 1300
Wire Notes Line
	6750 1300 6750 2850
Wire Notes Line
	6750 2850 4500 2850
Wire Notes Line
	4500 2850 4500 1300
$Comp
L TB_1X3 J1101
U 1 1
P 1950 2400
F 0 "J1101" H 2000 2650 60  0000 C CNN
F 1 "DC-INPUT" H 2000 1950 60  0000 C CNN
F 2 "bornier3" H 1900 2450 60  0001 C CNN
F 3 "~" H 1900 2450 60  0000 C CNN
F 4 "TERM BLOCK 5.08MM VERT 3POS PCB" H 1950 2400 60  0001 C CNN "Descripcion"
F 5 "TE Connectivity" H 1950 2400 60  0001 C CNN "Fabricante"
F 6 "796949-3" H 1950 2400 60  0001 C CNN "Nro. parte"
F 7 "../datasheets/connectors/bornera_796949.pdf" H 1950 2400 60  0001 C CNN "Path datasheet"
F 8 "571-7969493" H 1950 2400 60  0001 C CNN "Digikey/Mouser"
F 9 "~" H 1950 2400 60  0001 C CNN "Footprint estandar"
	1    1950 2400
	1    0    0    1   
$EndComp
$Comp
L CHASSIS #PWR0313
U 1 1
P 2450 2600
F 0 "#PWR0313" H 2450 2650 40  0001 C CNN
F 1 "CHASSIS" H 2450 2520 40  0000 C CNN
F 2 "~" H 2450 2600 60  0000 C CNN
F 3 "~" H 2450 2600 60  0000 C CNN
	1    2450 2600
	1    0    0    -1  
$EndComp
Wire Wire Line
	2300 2500 2450 2500
Wire Wire Line
	2450 2500 2450 2600
Wire Wire Line
	2300 2300 2750 2300
Wire Wire Line
	2750 2300 2750 2600
$Comp
L TESTPOINT_PDN TP1101
U 1 1
P 8100 5750
F 0 "TP1101" H 8400 5750 60  0000 C CNN
F 1 "TESTPOINT_PDN" H 8400 5700 60  0001 C CNN
F 2 "TESTPOINT_PDN" H 8100 5750 60  0001 C CNN
F 3 "~" H 8100 5750 60  0000 C CNN
F 4 "~" H 8100 5750 60  0001 C CNN "Descripcion"
F 5 "~" H 8100 5750 60  0001 C CNN "Fabricante"
F 6 "~" H 8100 5750 60  0001 C CNN "Nro. parte"
F 7 "~" H 8100 5750 60  0001 C CNN "Path datasheet"
F 8 "~" H 8100 5750 60  0001 C CNN "Digikey/Mouser"
F 9 "~" H 8100 5750 60  0001 C CNN "Footprint estandar"
	1    8100 5750
	1    0    0    -1  
$EndComp
Text Notes 7650 6600 0    120  ~ 24
TESTPOINTS PARA PDN
$Comp
L TESTPOINT_PDN TP1102
U 1 1
P 8950 5750
F 0 "TP1102" H 9250 5750 60  0000 C CNN
F 1 "TESTPOINT_PDN" H 9250 5700 60  0001 C CNN
F 2 "TESTPOINT_PDN" H 8950 5750 60  0001 C CNN
F 3 "~" H 8950 5750 60  0000 C CNN
F 4 "~" H 8950 5750 60  0001 C CNN "Descripcion"
F 5 "~" H 8950 5750 60  0001 C CNN "Fabricante"
F 6 "~" H 8950 5750 60  0001 C CNN "Nro. parte"
F 7 "~" H 8950 5750 60  0001 C CNN "Path datasheet"
F 8 "~" H 8950 5750 60  0001 C CNN "Digikey/Mouser"
F 9 "~" H 8950 5750 60  0001 C CNN "Footprint estandar"
	1    8950 5750
	1    0    0    -1  
$EndComp
$Comp
L +3.3V #PWR0314
U 1 1
P 8000 5850
F 0 "#PWR0314" H 8000 5810 30  0001 C CNN
F 1 "+3.3V" H 8000 5960 30  0000 C CNN
F 2 "" H 8000 5850 60  0000 C CNN
F 3 "" H 8000 5850 60  0000 C CNN
	1    8000 5850
	1    0    0    -1  
$EndComp
$Comp
L +3.3V #PWR0315
U 1 1
P 8850 5850
F 0 "#PWR0315" H 8850 5810 30  0001 C CNN
F 1 "+3.3V" H 8850 5960 30  0000 C CNN
F 2 "" H 8850 5850 60  0000 C CNN
F 3 "" H 8850 5850 60  0000 C CNN
	1    8850 5850
	1    0    0    -1  
$EndComp
$Comp
L GND #PWR0316
U 1 1
P 8850 6200
F 0 "#PWR0316" H 8850 6200 30  0001 C CNN
F 1 "GND" H 8850 6130 30  0001 C CNN
F 2 "" H 8850 6200 60  0000 C CNN
F 3 "" H 8850 6200 60  0000 C CNN
	1    8850 6200
	1    0    0    -1  
$EndComp
$Comp
L GND #PWR0317
U 1 1
P 8000 6200
F 0 "#PWR0317" H 8000 6200 30  0001 C CNN
F 1 "GND" H 8000 6130 30  0001 C CNN
F 2 "" H 8000 6200 60  0000 C CNN
F 3 "" H 8000 6200 60  0000 C CNN
	1    8000 6200
	1    0    0    -1  
$EndComp
Wire Wire Line
	8100 6100 8000 6100
Wire Wire Line
	8000 6100 8000 6200
Wire Wire Line
	8100 5950 8000 5950
Wire Wire Line
	8000 5950 8000 5850
Wire Wire Line
	8850 5850 8850 5950
Wire Wire Line
	8850 5950 8950 5950
Wire Wire Line
	8850 6200 8850 6100
Wire Wire Line
	8850 6100 8950 6100
Wire Notes Line
	7500 5600 9800 5600
Wire Notes Line
	9800 5600 9800 6750
Wire Notes Line
	9800 6750 7500 6750
Wire Notes Line
	7500 6750 7500 5600
$EndSCHEMATC
